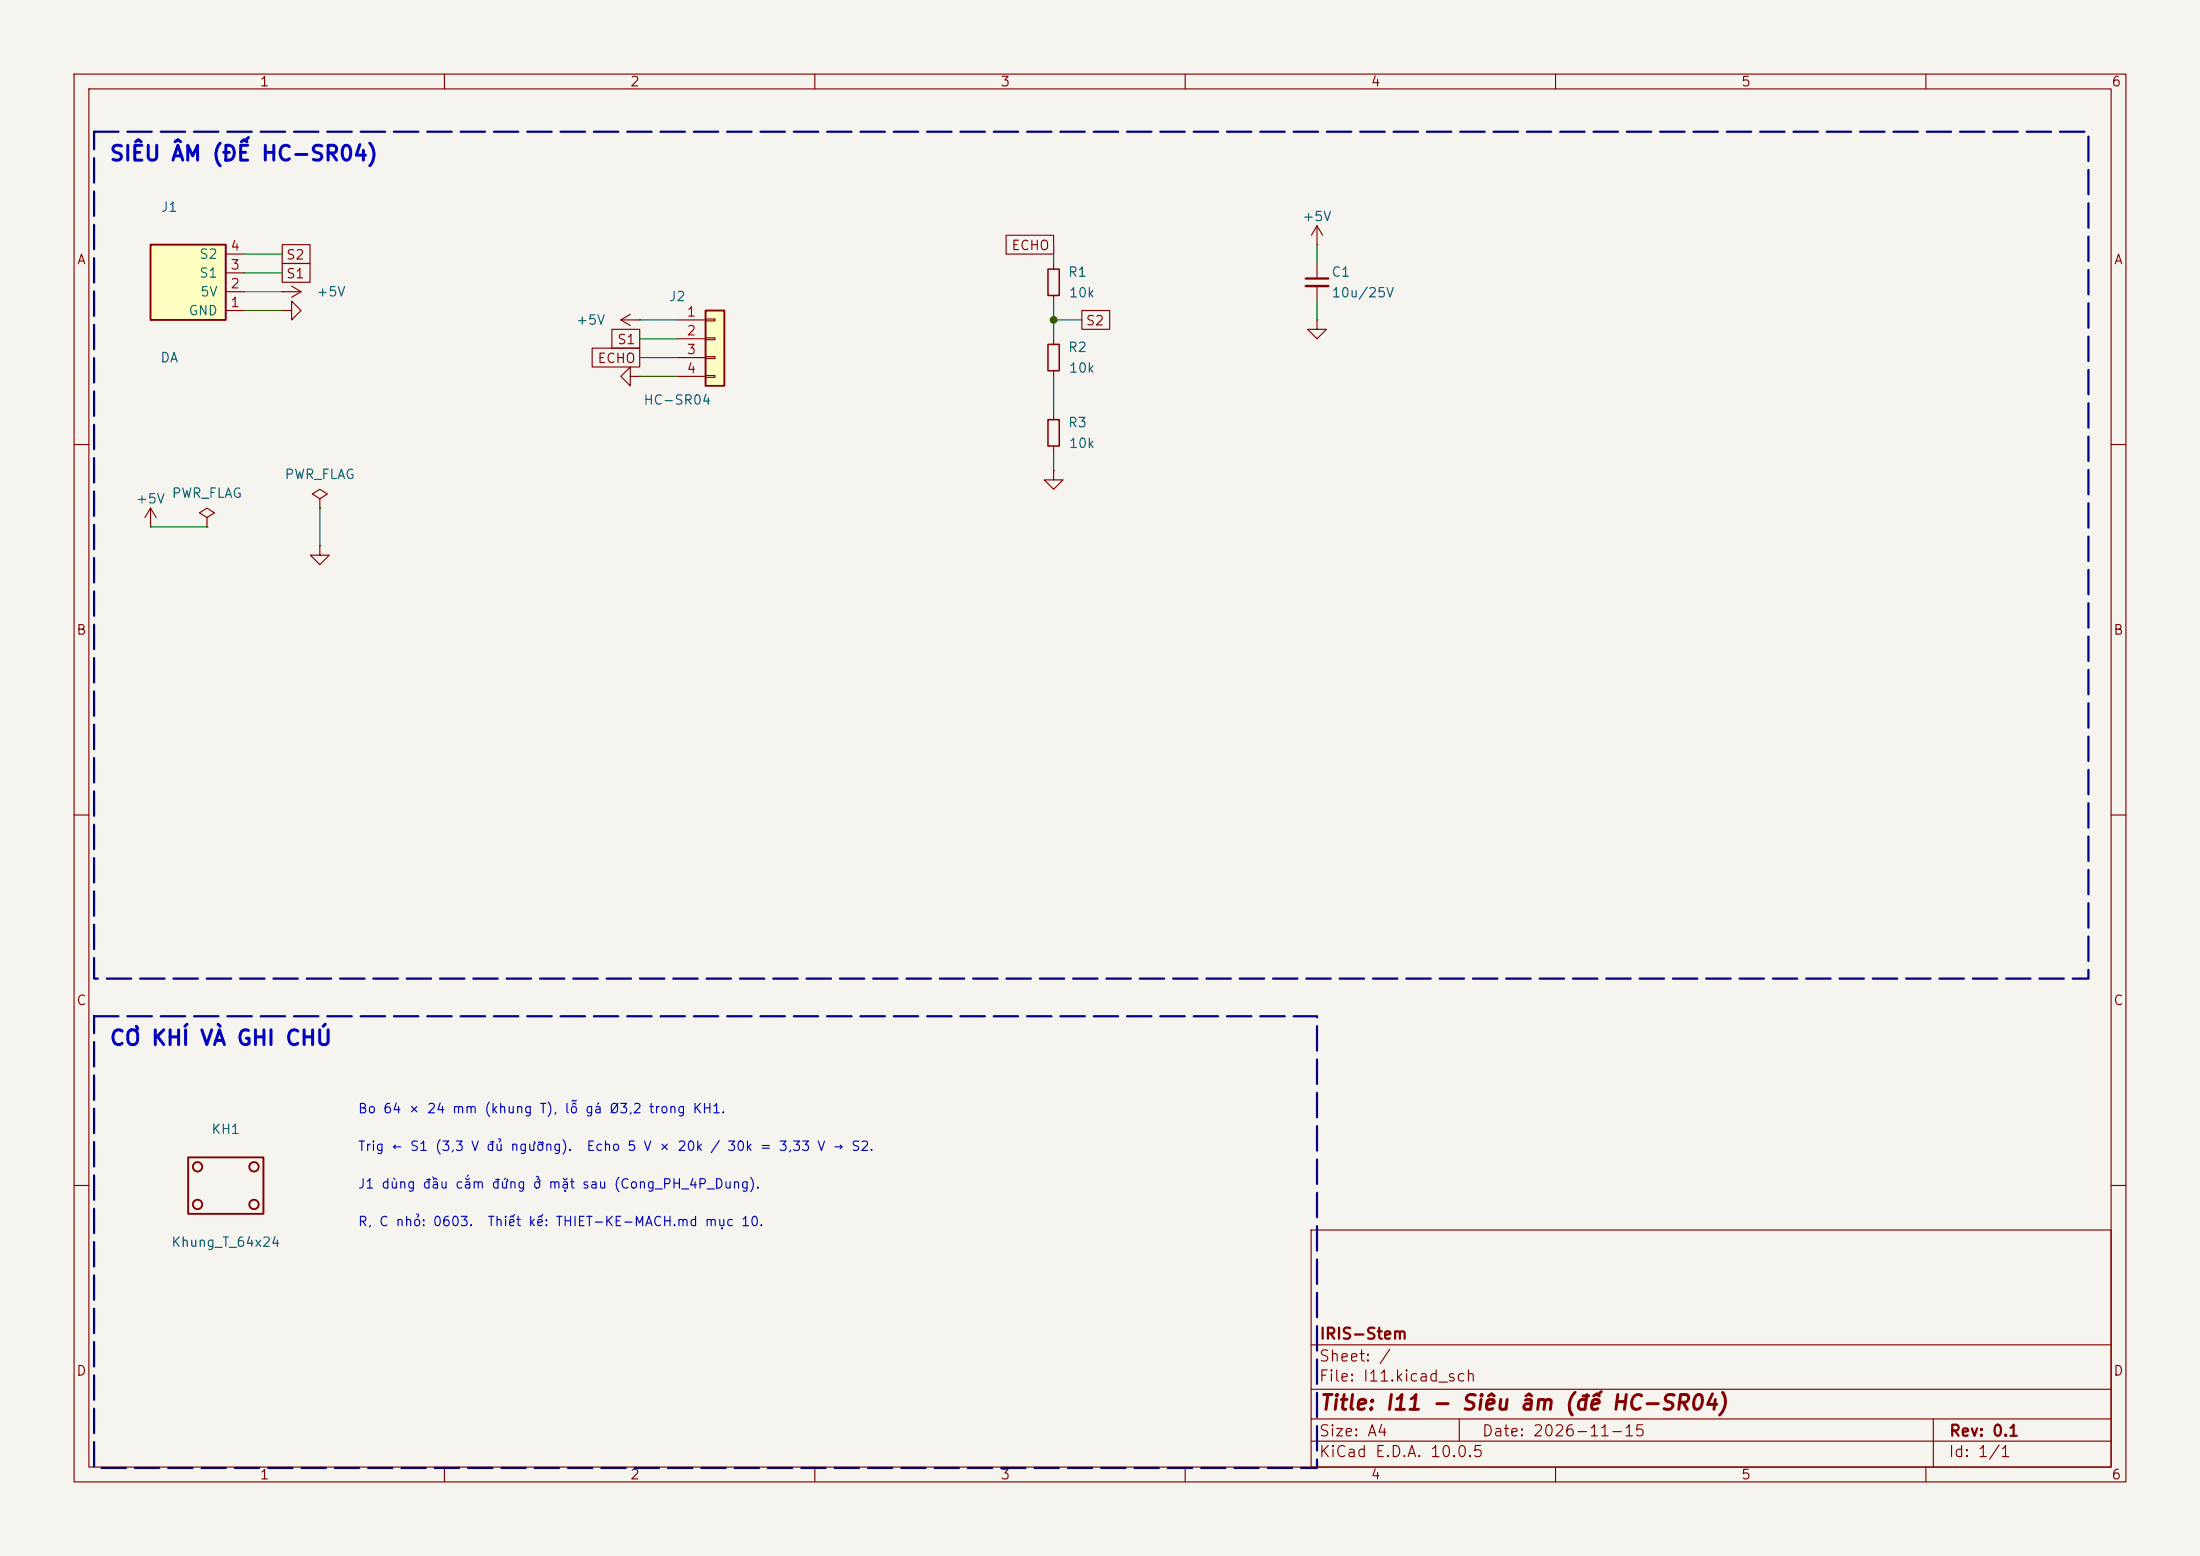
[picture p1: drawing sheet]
(kicad_sch (version 20260306) (generator "eeschema") (generator_version "10.0") (paper "A4")
(title_block (title "I11 - Siêu âm (đế HC-SR04)") (date "2026-11-15") (rev "0.1") (company "IRIS-Stem"))
(lib_symbols
(symbol "IRIS:Cong_DA"
  (pin_names
   (offset 1.016))
  (exclude_from_sim no)
  (in_bom yes)
  (on_board yes)
  (in_pos_files yes)
  (duplicate_pin_numbers_are_jumpers no)
  (property "Reference" "J" (at 0 6.35 0) (show_name no) (do_not_autoplace no) (effects (font (size 1.27 1.27))))
  (property "Value" "Cong_DA" (at 0 -6.35 0) (show_name no) (do_not_autoplace no) (effects (font (size 1.27 1.27))))
  (property "Footprint" "IRIS:Cong_PH_4P_Ngang" (at 0 0 0) (show_name no) (do_not_autoplace no) (hide yes) (effects (font (size 1.27 1.27))))
  (property "Datasheet" "" (at 0 0 0) (show_name no) (do_not_autoplace no) (hide yes) (effects (font (size 1.27 1.27))))
  (property "Description" "Cổng D/A 4 chân, JST PH2.0, đầu cắm màu trắng. Tín hiệu 3,3 V." (at 0 0 0) (show_name no) (do_not_autoplace no) (hide yes) (effects (font (size 1.27 1.27))))
  (symbol "Cong_DA_0_1"
   (rectangle (start -5.08 5.08) (end 5.08 -5.08) (stroke (width 0.254) (type default)) (fill (type background))))
  (symbol "Cong_DA_1_1"
   (pin passive line (at -7.62 3.81 0) (length 2.54) (name "GND" (effects (font (size 1.27 1.27)))) (number "1" (effects (font (size 1.27 1.27)))))
   (pin passive line (at -7.62 1.27 0) (length 2.54) (name "5V" (effects (font (size 1.27 1.27)))) (number "2" (effects (font (size 1.27 1.27)))))
   (pin passive line (at -7.62 -1.27 0) (length 2.54) (name "S1" (effects (font (size 1.27 1.27)))) (number "3" (effects (font (size 1.27 1.27)))))
   (pin passive line (at -7.62 -3.81 0) (length 2.54) (name "S2" (effects (font (size 1.27 1.27)))) (number "4" (effects (font (size 1.27 1.27))))))
  (embedded_fonts no))
(symbol "power:GND"
  (power global)
  (pin_numbers (hide yes))
  (pin_names
   (offset 0) (hide yes))
  (exclude_from_sim no)
  (in_bom yes)
  (on_board yes)
  (in_pos_files yes)
  (duplicate_pin_numbers_are_jumpers no)
  (property "Reference" "#PWR" (at 0 -6.35 0) (show_name no) (do_not_autoplace no) (hide yes) (effects (font (size 1.27 1.27))))
  (property "Value" "GND" (at 0 -3.81 0) (show_name no) (do_not_autoplace no) (effects (font (size 1.27 1.27))))
  (property "Footprint" "" (at 0 0 0) (show_name no) (do_not_autoplace no) (hide yes) (effects (font (size 1.27 1.27))))
  (property "Datasheet" "" (at 0 0 0) (show_name no) (do_not_autoplace no) (hide yes) (effects (font (size 1.27 1.27))))
  (property "Description" "Power symbol creates a global label with name \"GND\" , ground" (at 0 0 0) (show_name no) (do_not_autoplace no) (hide yes) (effects (font (size 1.27 1.27))))
  (symbol "GND_0_1"
   (polyline (pts (xy 0 0) (xy 0 -1.27) (xy 1.27 -1.27) (xy 0 -2.54) (xy -1.27 -1.27) (xy 0 -1.27)) (stroke (width 0) (type default)) (fill (type none))))
  (symbol "GND_1_1"
   (pin power_in line (at 0 0 270) (length 0) (name "" (effects (font (size 1.27 1.27)))) (number "1" (effects (font (size 1.27 1.27))))))
  (embedded_fonts no))
(symbol "power:+5V"
  (power global)
  (pin_numbers (hide yes))
  (pin_names
   (offset 0) (hide yes))
  (exclude_from_sim no)
  (in_bom yes)
  (on_board yes)
  (in_pos_files yes)
  (duplicate_pin_numbers_are_jumpers no)
  (property "Reference" "#PWR" (at 0 -3.81 0) (show_name no) (do_not_autoplace no) (hide yes) (effects (font (size 1.27 1.27))))
  (property "Value" "+5V" (at 0 3.556 0) (show_name no) (do_not_autoplace no) (effects (font (size 1.27 1.27))))
  (property "Footprint" "" (at 0 0 0) (show_name no) (do_not_autoplace no) (hide yes) (effects (font (size 1.27 1.27))))
  (property "Datasheet" "" (at 0 0 0) (show_name no) (do_not_autoplace no) (hide yes) (effects (font (size 1.27 1.27))))
  (property "Description" "Power symbol creates a global label with name \"+5V\"" (at 0 0 0) (show_name no) (do_not_autoplace no) (hide yes) (effects (font (size 1.27 1.27))))
  (symbol "+5V_0_1"
   (polyline (pts (xy -0.762 1.27) (xy 0 2.54)) (stroke (width 0) (type default)) (fill (type none)))
   (polyline (pts (xy 0 2.54) (xy 0.762 1.27)) (stroke (width 0) (type default)) (fill (type none)))
   (polyline (pts (xy 0 0) (xy 0 2.54)) (stroke (width 0) (type default)) (fill (type none))))
  (symbol "+5V_1_1"
   (pin power_in line (at 0 0 90) (length 0) (name "" (effects (font (size 1.27 1.27)))) (number "1" (effects (font (size 1.27 1.27))))))
  (embedded_fonts no))
(symbol "power:PWR_FLAG"
  (power global)
  (pin_numbers (hide yes))
  (pin_names
   (offset 0) (hide yes))
  (exclude_from_sim no)
  (in_bom yes)
  (on_board yes)
  (in_pos_files yes)
  (duplicate_pin_numbers_are_jumpers no)
  (property "Reference" "#FLG" (at 0 1.905 0) (show_name no) (do_not_autoplace no) (hide yes) (effects (font (size 1.27 1.27))))
  (property "Value" "PWR_FLAG" (at 0 3.81 0) (show_name no) (do_not_autoplace no) (effects (font (size 1.27 1.27))))
  (property "Footprint" "" (at 0 0 0) (show_name no) (do_not_autoplace no) (hide yes) (effects (font (size 1.27 1.27))))
  (property "Datasheet" "" (at 0 0 0) (show_name no) (do_not_autoplace no) (hide yes) (effects (font (size 1.27 1.27))))
  (property "Description" "Special symbol for telling ERC where power comes from" (at 0 0 0) (show_name no) (do_not_autoplace no) (hide yes) (effects (font (size 1.27 1.27))))
  (symbol "PWR_FLAG_0_0"
   (pin power_out line (at 0 0 90) (length 0) (name "" (effects (font (size 1.27 1.27)))) (number "1" (effects (font (size 1.27 1.27))))))
  (symbol "PWR_FLAG_0_1"
   (polyline (pts (xy 0 0) (xy 0 1.27) (xy -1.016 1.905) (xy 0 2.54) (xy 1.016 1.905) (xy 0 1.27)) (stroke (width 0) (type default)) (fill (type none))))
  (embedded_fonts no))
(symbol "Connector_Generic:Conn_01x04"
  (pin_names
   (offset 1.016) (hide yes))
  (exclude_from_sim no)
  (in_bom yes)
  (on_board yes)
  (in_pos_files yes)
  (duplicate_pin_numbers_are_jumpers no)
  (property "Reference" "J" (at 0 5.08 0) (show_name no) (do_not_autoplace no) (effects (font (size 1.27 1.27))))
  (property "Value" "Conn_01x04" (at 0 -7.62 0) (show_name no) (do_not_autoplace no) (effects (font (size 1.27 1.27))))
  (property "Footprint" "" (at 0 0 0) (show_name no) (do_not_autoplace no) (hide yes) (effects (font (size 1.27 1.27))))
  (property "Datasheet" "" (at 0 0 0) (show_name no) (do_not_autoplace no) (hide yes) (effects (font (size 1.27 1.27))))
  (property "Description" "Generic connector, single row, 01x04, script generated (kicad-library-utils/schlib/autogen/connector/)" (at 0 0 0) (show_name no) (do_not_autoplace no) (hide yes) (effects (font (size 1.27 1.27))))
  (symbol "Conn_01x04_1_1"
   (rectangle (start -1.27 3.81) (end 1.27 -6.35) (stroke (width 0.254) (type default)) (fill (type background)))
   (rectangle (start -1.27 2.667) (end 0 2.413) (stroke (width 0.1524) (type default)) (fill (type none)))
   (rectangle (start -1.27 0.127) (end 0 -0.127) (stroke (width 0.1524) (type default)) (fill (type none)))
   (rectangle (start -1.27 -2.413) (end 0 -2.667) (stroke (width 0.1524) (type default)) (fill (type none)))
   (rectangle (start -1.27 -4.953) (end 0 -5.207) (stroke (width 0.1524) (type default)) (fill (type none)))
   (pin passive line (at -5.08 2.54 0) (length 3.81) (name "Pin_1" (effects (font (size 1.27 1.27)))) (number "1" (effects (font (size 1.27 1.27)))))
   (pin passive line (at -5.08 0 0) (length 3.81) (name "Pin_2" (effects (font (size 1.27 1.27)))) (number "2" (effects (font (size 1.27 1.27)))))
   (pin passive line (at -5.08 -2.54 0) (length 3.81) (name "Pin_3" (effects (font (size 1.27 1.27)))) (number "3" (effects (font (size 1.27 1.27)))))
   (pin passive line (at -5.08 -5.08 0) (length 3.81) (name "Pin_4" (effects (font (size 1.27 1.27)))) (number "4" (effects (font (size 1.27 1.27))))))
  (embedded_fonts no))
(symbol "Device:R_Small"
  (pin_numbers (hide yes))
  (pin_names
   (offset 0.254) (hide yes))
  (exclude_from_sim no)
  (in_bom yes)
  (on_board yes)
  (in_pos_files yes)
  (duplicate_pin_numbers_are_jumpers no)
  (property "Reference" "R" (at 0 0 90) (show_name no) (do_not_autoplace no) (effects (font (size 1.016 1.016))))
  (property "Value" "R_Small" (at 1.778 0 90) (show_name no) (do_not_autoplace no) (effects (font (size 1.27 1.27))))
  (property "Footprint" "" (at 0 0 0) (show_name no) (do_not_autoplace no) (hide yes) (effects (font (size 1.27 1.27))))
  (property "Datasheet" "" (at 0 0 0) (show_name no) (do_not_autoplace no) (hide yes) (effects (font (size 1.27 1.27))))
  (property "Description" "Resistor, small symbol" (at 0 0 0) (show_name no) (do_not_autoplace no) (hide yes) (effects (font (size 1.27 1.27))))
  (symbol "R_Small_0_1"
   (rectangle (start -0.762 1.778) (end 0.762 -1.778) (stroke (width 0.2032) (type default)) (fill (type none))))
  (symbol "R_Small_1_1"
   (pin passive line (at 0 2.54 270) (length 0.762) (name "" (effects (font (size 1.27 1.27)))) (number "1" (effects (font (size 1.27 1.27)))))
   (pin passive line (at 0 -2.54 90) (length 0.762) (name "" (effects (font (size 1.27 1.27)))) (number "2" (effects (font (size 1.27 1.27))))))
  (embedded_fonts no))
(symbol "Device:C_Small"
  (pin_numbers (hide yes))
  (pin_names
   (offset 0.254) (hide yes))
  (exclude_from_sim no)
  (in_bom yes)
  (on_board yes)
  (in_pos_files yes)
  (duplicate_pin_numbers_are_jumpers no)
  (property "Reference" "C" (at 0.254 1.778 0) (show_name no) (do_not_autoplace no) (effects (font (size 1.27 1.27)) (justify left)))
  (property "Value" "C_Small" (at 0.254 -2.032 0) (show_name no) (do_not_autoplace no) (effects (font (size 1.27 1.27)) (justify left)))
  (property "Footprint" "" (at 0 0 0) (show_name no) (do_not_autoplace no) (hide yes) (effects (font (size 1.27 1.27))))
  (property "Datasheet" "" (at 0 0 0) (show_name no) (do_not_autoplace no) (hide yes) (effects (font (size 1.27 1.27))))
  (property "Description" "Unpolarized capacitor, small symbol" (at 0 0 0) (show_name no) (do_not_autoplace no) (hide yes) (effects (font (size 1.27 1.27))))
  (symbol "C_Small_0_1"
   (polyline (pts (xy -1.524 0.508) (xy 1.524 0.508)) (stroke (width 0.3048) (type default)) (fill (type none)))
   (polyline (pts (xy -1.524 -0.508) (xy 1.524 -0.508)) (stroke (width 0.3302) (type default)) (fill (type none))))
  (symbol "C_Small_1_1"
   (pin passive line (at 0 2.54 270) (length 2.032) (name "" (effects (font (size 1.27 1.27)))) (number "1" (effects (font (size 1.27 1.27)))))
   (pin passive line (at 0 -2.54 90) (length 2.032) (name "" (effects (font (size 1.27 1.27)))) (number "2" (effects (font (size 1.27 1.27))))))
  (embedded_fonts no))
(symbol "IRIS:Khung_T_64x24"
  (pin_names
   (offset 1.016))
  (exclude_from_sim yes)
  (in_bom no)
  (on_board yes)
  (in_pos_files yes)
  (duplicate_pin_numbers_are_jumpers no)
  (property "Reference" "KH" (at 0 5.08 0) (show_name no) (do_not_autoplace no) (effects (font (size 1.27 1.27))))
  (property "Value" "Khung_T_64x24" (at 0 -5.08 0) (show_name no) (do_not_autoplace no) (effects (font (size 1.27 1.27))))
  (property "Footprint" "IRIS:Khung_T_64x24" (at 0 0 0) (show_name no) (do_not_autoplace no) (hide yes) (effects (font (size 1.27 1.27))))
  (property "Datasheet" "" (at 0 0 0) (show_name no) (do_not_autoplace no) (hide yes) (effects (font (size 1.27 1.27))))
  (property "Description" "Khung bo cỡ T, 64 x 24 mm: đường cắt và lỗ gá. Dùng cho: I11 O2" (at 0 0 0) (show_name no) (do_not_autoplace no) (hide yes) (effects (font (size 1.27 1.27))))
  (symbol "Khung_T_64x24_0_1"
   (rectangle (start -5.08 3.81) (end 5.08 -3.81) (stroke (width 0.254) (type default)) (fill (type none)))
   (circle (center -3.81 2.54) (radius 0.635) (stroke (width 0.254) (type default)) (fill (type none)))
   (circle (center -3.81 -2.54) (radius 0.635) (stroke (width 0.254) (type default)) (fill (type none)))
   (circle (center 3.81 2.54) (radius 0.635) (stroke (width 0.254) (type default)) (fill (type none)))
   (circle (center 3.81 -2.54) (radius 0.635) (stroke (width 0.254) (type default)) (fill (type none))))
  (embedded_fonts no)))
(junction (at 142.24 43.18) (diameter 0) (color 0 0 0 0))
(wire (pts (xy 33.02 41.91) (xy 38.1 41.91)) (stroke (width 0) (type default)))
(wire (pts (xy 33.02 39.37) (xy 38.1 39.37)) (stroke (width 0) (type default)))
(wire (pts (xy 33.02 36.83) (xy 38.1 36.83)) (stroke (width 0) (type default)))
(wire (pts (xy 33.02 34.29) (xy 38.1 34.29)) (stroke (width 0) (type default)))
(wire (pts (xy 20.32 71.12) (xy 27.94 71.12)) (stroke (width 0) (type default)))
(wire (pts (xy 43.18 68.58) (xy 43.18 73.66)) (stroke (width 0) (type default)))
(wire (pts (xy 86.36 43.18) (xy 91.44 43.18)) (stroke (width 0) (type default)))
(wire (pts (xy 86.36 45.72) (xy 91.44 45.72)) (stroke (width 0) (type default)))
(wire (pts (xy 86.36 48.26) (xy 91.44 48.26)) (stroke (width 0) (type default)))
(wire (pts (xy 86.36 50.8) (xy 91.44 50.8)) (stroke (width 0) (type default)))
(wire (pts (xy 142.24 33.02) (xy 142.24 35.56)) (stroke (width 0) (type default)))
(wire (pts (xy 142.24 40.64) (xy 142.24 43.18)) (stroke (width 0) (type default)))
(wire (pts (xy 142.24 43.18) (xy 146.05 43.18)) (stroke (width 0) (type default)))
(wire (pts (xy 142.24 43.18) (xy 142.24 45.72)) (stroke (width 0) (type default)))
(wire (pts (xy 142.24 50.8) (xy 142.24 53.34)) (stroke (width 0) (type default)))
(wire (pts (xy 142.24 53.34) (xy 142.24 55.88)) (stroke (width 0) (type default)))
(wire (pts (xy 142.24 60.96) (xy 142.24 63.5)) (stroke (width 0) (type default)))
(wire (pts (xy 177.8 33.02) (xy 177.8 35.56)) (stroke (width 0) (type default)))
(wire (pts (xy 177.8 40.64) (xy 177.8 43.18)) (stroke (width 0) (type default)))
(rectangle (start 12.7 17.78) (end 281.94 132.08) (stroke (width 0.3) (type dash) (color 0 0 132 1)) (fill (type none)))
(text "SIÊU ÂM (ĐẾ HC-SR04)" (exclude_from_sim no) (at 14.605 20.955 0) (effects (font (size 2.0 2.0) (bold yes)) (justify left)))
(global_label "S1" (shape passive) (at 38.1 36.83 0) (fields_autoplaced yes) (effects (font (size 1.27 1.27)) (justify left)) (property "Intersheetrefs" "${INTERSHEET_REFS}" (at 38.1 36.83 0) (hide yes) (effects (font (size 1.27 1.27)) (justify left))))
(global_label "S2" (shape passive) (at 38.1 34.29 0) (fields_autoplaced yes) (effects (font (size 1.27 1.27)) (justify left)) (property "Intersheetrefs" "${INTERSHEET_REFS}" (at 38.1 34.29 0) (hide yes) (effects (font (size 1.27 1.27)) (justify left))))
(global_label "S1" (shape passive) (at 86.36 45.72 180) (fields_autoplaced yes) (effects (font (size 1.27 1.27)) (justify right)) (property "Intersheetrefs" "${INTERSHEET_REFS}" (at 86.36 45.72 0) (hide yes) (effects (font (size 1.27 1.27)) (justify right))))
(global_label "ECHO" (shape passive) (at 86.36 48.26 180) (fields_autoplaced yes) (effects (font (size 1.27 1.27)) (justify right)) (property "Intersheetrefs" "${INTERSHEET_REFS}" (at 86.36 48.26 0) (hide yes) (effects (font (size 1.27 1.27)) (justify right))))
(global_label "ECHO" (shape passive) (at 142.24 33.02 180) (fields_autoplaced yes) (effects (font (size 1.27 1.27)) (justify right)) (property "Intersheetrefs" "${INTERSHEET_REFS}" (at 142.24 33.02 0) (hide yes) (effects (font (size 1.27 1.27)) (justify right))))
(global_label "S2" (shape passive) (at 146.05 43.18 0) (fields_autoplaced yes) (effects (font (size 1.27 1.27)) (justify left)) (property "Intersheetrefs" "${INTERSHEET_REFS}" (at 146.05 43.18 0) (hide yes) (effects (font (size 1.27 1.27)) (justify left))))
(rectangle (start 12.7 137.16) (end 177.8 198.12) (stroke (width 0.3) (type dash) (color 0 0 132 1)) (fill (type none)))
(text "CƠ KHÍ VÀ GHI CHÚ" (exclude_from_sim no) (at 14.605 140.335 0) (effects (font (size 2.0 2.0) (bold yes)) (justify left)))
(text "Bo 64 × 24 mm (khung T), lỗ gá Ø3,2 trong KH1." (exclude_from_sim no) (at 48.26 149.86 0) (effects (font (size 1.27 1.27)) (justify left)))
(text "Trig ← S1 (3,3 V đủ ngưỡng).  Echo 5 V × 20k / 30k = 3,33 V → S2." (exclude_from_sim no) (at 48.26 154.94 0) (effects (font (size 1.27 1.27)) (justify left)))
(text "J1 dùng đầu cắm đứng ở mặt sau (Cong_PH_4P_Dung)." (exclude_from_sim no) (at 48.26 160.02 0) (effects (font (size 1.27 1.27)) (justify left)))
(text "R, C nhỏ: 0603.  Thiết kế: THIET-KE-MACH.md mục 10." (exclude_from_sim no) (at 48.26 165.1 0) (effects (font (size 1.27 1.27)) (justify left)))
(symbol (lib_id "IRIS:Cong_DA") (at 25.4 38.1 180) (unit 1) (body_style 1) (exclude_from_sim no) (in_bom yes) (on_board yes) (in_pos_files yes) (dnp no)
(property "Reference" "J1" (at 22.86 27.94 0) (effects (font (size 1.27 1.27))))
(property "Value" "DA" (at 22.86 48.26 0) (effects (font (size 1.27 1.27))))
(property "Footprint" "IRIS:Cong_PH_4P_Dung" (at 25.4 38.1 0) (hide yes) (effects (font (size 1.27 1.27))))
(property "Datasheet" "" (at 25.4 38.1 0) (hide yes) (effects (font (size 1.27 1.27))))
(property "Description" "" (at 25.4 38.1 0) (hide yes) (effects (font (size 1.27 1.27))))
(pin "1")
(pin "2")
(pin "3")
(pin "4"))
(symbol (lib_id "power:GND") (at 38.1 41.91 90) (unit 1) (body_style 1) (exclude_from_sim no) (in_bom no) (on_board no) (in_pos_files yes) (dnp no)
(property "Reference" "#PWR001" (at 38.1 38.735 90) (hide yes) (effects (font (size 1.27 1.27))))
(property "Value" "GND" (at 44.704 41.91 90) (hide yes) (effects (font (size 1.27 1.27))))
(property "Footprint" "" (at 38.1 41.91 90) (hide yes) (effects (font (size 1.27 1.27))))
(property "Datasheet" "" (at 38.1 41.91 90) (hide yes) (effects (font (size 1.27 1.27))))
(property "Description" "" (at 38.1 41.91 90) (hide yes) (effects (font (size 1.27 1.27))))
(pin "1"))
(symbol (lib_id "power:+5V") (at 38.1 39.37 270) (unit 1) (body_style 1) (exclude_from_sim no) (in_bom no) (on_board no) (in_pos_files yes) (dnp no)
(property "Reference" "#PWR002" (at 38.1 36.195 90) (hide yes) (effects (font (size 1.27 1.27))))
(property "Value" "+5V" (at 44.704 39.37 90) (effects (font (size 1.27 1.27))))
(property "Footprint" "" (at 38.1 39.37 90) (hide yes) (effects (font (size 1.27 1.27))))
(property "Datasheet" "" (at 38.1 39.37 90) (hide yes) (effects (font (size 1.27 1.27))))
(property "Description" "" (at 38.1 39.37 90) (hide yes) (effects (font (size 1.27 1.27))))
(pin "1"))
(symbol (lib_id "power:+5V") (at 20.32 71.12 0) (unit 1) (body_style 1) (exclude_from_sim no) (in_bom no) (on_board no) (in_pos_files yes) (dnp no)
(property "Reference" "#PWR003" (at 20.32 67.945 0) (hide yes) (effects (font (size 1.27 1.27))))
(property "Value" "+5V" (at 20.32 67.31 0) (effects (font (size 1.27 1.27))))
(property "Footprint" "" (at 20.32 71.12 0) (hide yes) (effects (font (size 1.27 1.27))))
(property "Datasheet" "" (at 20.32 71.12 0) (hide yes) (effects (font (size 1.27 1.27))))
(property "Description" "" (at 20.32 71.12 0) (hide yes) (effects (font (size 1.27 1.27))))
(pin "1"))
(symbol (lib_id "power:PWR_FLAG") (at 27.94 71.12 0) (unit 1) (body_style 1) (exclude_from_sim no) (in_bom no) (on_board no) (in_pos_files yes) (dnp no)
(property "Reference" "#FLG01" (at 27.94 67.945 0) (hide yes) (effects (font (size 1.27 1.27))))
(property "Value" "PWR_FLAG" (at 27.94 66.548 0) (effects (font (size 1.27 1.27))))
(property "Footprint" "" (at 27.94 71.12 0) (hide yes) (effects (font (size 1.27 1.27))))
(property "Datasheet" "" (at 27.94 71.12 0) (hide yes) (effects (font (size 1.27 1.27))))
(property "Description" "" (at 27.94 71.12 0) (hide yes) (effects (font (size 1.27 1.27))))
(pin "1"))
(symbol (lib_id "power:GND") (at 43.18 73.66 0) (unit 1) (body_style 1) (exclude_from_sim no) (in_bom no) (on_board no) (in_pos_files yes) (dnp no)
(property "Reference" "#PWR004" (at 43.18 70.485 0) (hide yes) (effects (font (size 1.27 1.27))))
(property "Value" "GND" (at 43.18 77.47 0) (hide yes) (effects (font (size 1.27 1.27))))
(property "Footprint" "" (at 43.18 73.66 0) (hide yes) (effects (font (size 1.27 1.27))))
(property "Datasheet" "" (at 43.18 73.66 0) (hide yes) (effects (font (size 1.27 1.27))))
(property "Description" "" (at 43.18 73.66 0) (hide yes) (effects (font (size 1.27 1.27))))
(pin "1"))
(symbol (lib_id "power:PWR_FLAG") (at 43.18 68.58 0) (unit 1) (body_style 1) (exclude_from_sim no) (in_bom no) (on_board no) (in_pos_files yes) (dnp no)
(property "Reference" "#FLG02" (at 43.18 65.405 0) (hide yes) (effects (font (size 1.27 1.27))))
(property "Value" "PWR_FLAG" (at 43.18 64.008 0) (effects (font (size 1.27 1.27))))
(property "Footprint" "" (at 43.18 68.58 0) (hide yes) (effects (font (size 1.27 1.27))))
(property "Datasheet" "" (at 43.18 68.58 0) (hide yes) (effects (font (size 1.27 1.27))))
(property "Description" "" (at 43.18 68.58 0) (hide yes) (effects (font (size 1.27 1.27))))
(pin "1"))
(symbol (lib_id "Connector_Generic:Conn_01x04") (at 96.52 45.72 0) (unit 1) (body_style 1) (exclude_from_sim no) (in_bom yes) (on_board yes) (in_pos_files yes) (dnp no)
(property "Reference" "J2" (at 91.44 40.005 0) (effects (font (size 1.27 1.27))))
(property "Value" "HC-SR04" (at 91.44 53.975 0) (effects (font (size 1.27 1.27))))
(property "Footprint" "Connector_PinSocket_2.54mm:PinSocket_1x04_P2.54mm_Vertical" (at 96.52 45.72 0) (hide yes) (effects (font (size 1.27 1.27))))
(property "Datasheet" "" (at 96.52 45.72 0) (hide yes) (effects (font (size 1.27 1.27))))
(property "Description" "" (at 96.52 45.72 0) (hide yes) (effects (font (size 1.27 1.27))))
(pin "1")
(pin "2")
(pin "3")
(pin "4"))
(symbol (lib_id "power:+5V") (at 86.36 43.18 90) (unit 1) (body_style 1) (exclude_from_sim no) (in_bom no) (on_board no) (in_pos_files yes) (dnp no)
(property "Reference" "#PWR005" (at 86.36 40.005 90) (hide yes) (effects (font (size 1.27 1.27))))
(property "Value" "+5V" (at 79.756 43.18 90) (effects (font (size 1.27 1.27))))
(property "Footprint" "" (at 86.36 43.18 90) (hide yes) (effects (font (size 1.27 1.27))))
(property "Datasheet" "" (at 86.36 43.18 90) (hide yes) (effects (font (size 1.27 1.27))))
(property "Description" "" (at 86.36 43.18 90) (hide yes) (effects (font (size 1.27 1.27))))
(pin "1"))
(symbol (lib_id "power:GND") (at 86.36 50.8 270) (unit 1) (body_style 1) (exclude_from_sim no) (in_bom no) (on_board no) (in_pos_files yes) (dnp no)
(property "Reference" "#PWR006" (at 86.36 47.625 90) (hide yes) (effects (font (size 1.27 1.27))))
(property "Value" "GND" (at 79.756 50.8 90) (hide yes) (effects (font (size 1.27 1.27))))
(property "Footprint" "" (at 86.36 50.8 90) (hide yes) (effects (font (size 1.27 1.27))))
(property "Datasheet" "" (at 86.36 50.8 90) (hide yes) (effects (font (size 1.27 1.27))))
(property "Description" "" (at 86.36 50.8 90) (hide yes) (effects (font (size 1.27 1.27))))
(pin "1"))
(symbol (lib_id "Device:R_Small") (at 142.24 38.1 0) (unit 1) (body_style 1) (exclude_from_sim no) (in_bom yes) (on_board yes) (in_pos_files yes) (dnp no)
(property "Reference" "R1" (at 145.4658 36.703 0) (effects (font (size 1.27 1.27))))
(property "Value" "10k" (at 146.0627 39.497 0) (effects (font (size 1.27 1.27))))
(property "Footprint" "Resistor_SMD:R_0603_1608Metric" (at 142.24 38.1 0) (hide yes) (effects (font (size 1.27 1.27))))
(property "Datasheet" "" (at 142.24 38.1 0) (hide yes) (effects (font (size 1.27 1.27))))
(property "Description" "" (at 142.24 38.1 0) (hide yes) (effects (font (size 1.27 1.27))))
(pin "1")
(pin "2"))
(symbol (lib_id "Device:R_Small") (at 142.24 48.26 0) (unit 1) (body_style 1) (exclude_from_sim no) (in_bom yes) (on_board yes) (in_pos_files yes) (dnp no)
(property "Reference" "R2" (at 145.4658 46.863 0) (effects (font (size 1.27 1.27))))
(property "Value" "10k" (at 146.0627 49.657 0) (effects (font (size 1.27 1.27))))
(property "Footprint" "Resistor_SMD:R_0603_1608Metric" (at 142.24 48.26 0) (hide yes) (effects (font (size 1.27 1.27))))
(property "Datasheet" "" (at 142.24 48.26 0) (hide yes) (effects (font (size 1.27 1.27))))
(property "Description" "" (at 142.24 48.26 0) (hide yes) (effects (font (size 1.27 1.27))))
(pin "1")
(pin "2"))
(symbol (lib_id "Device:R_Small") (at 142.24 58.42 0) (unit 1) (body_style 1) (exclude_from_sim no) (in_bom yes) (on_board yes) (in_pos_files yes) (dnp no)
(property "Reference" "R3" (at 145.4658 57.023 0) (effects (font (size 1.27 1.27))))
(property "Value" "10k" (at 146.0627 59.817 0) (effects (font (size 1.27 1.27))))
(property "Footprint" "Resistor_SMD:R_0603_1608Metric" (at 142.24 58.42 0) (hide yes) (effects (font (size 1.27 1.27))))
(property "Datasheet" "" (at 142.24 58.42 0) (hide yes) (effects (font (size 1.27 1.27))))
(property "Description" "" (at 142.24 58.42 0) (hide yes) (effects (font (size 1.27 1.27))))
(pin "1")
(pin "2"))
(symbol (lib_id "power:GND") (at 142.24 63.5 0) (unit 1) (body_style 1) (exclude_from_sim no) (in_bom no) (on_board no) (in_pos_files yes) (dnp no)
(property "Reference" "#PWR007" (at 142.24 60.325 0) (hide yes) (effects (font (size 1.27 1.27))))
(property "Value" "GND" (at 142.24 67.31 0) (hide yes) (effects (font (size 1.27 1.27))))
(property "Footprint" "" (at 142.24 63.5 0) (hide yes) (effects (font (size 1.27 1.27))))
(property "Datasheet" "" (at 142.24 63.5 0) (hide yes) (effects (font (size 1.27 1.27))))
(property "Description" "" (at 142.24 63.5 0) (hide yes) (effects (font (size 1.27 1.27))))
(pin "1"))
(symbol (lib_id "power:+5V") (at 177.8 33.02 0) (unit 1) (body_style 1) (exclude_from_sim no) (in_bom no) (on_board no) (in_pos_files yes) (dnp no)
(property "Reference" "#PWR008" (at 177.8 29.845 0) (hide yes) (effects (font (size 1.27 1.27))))
(property "Value" "+5V" (at 177.8 29.21 0) (effects (font (size 1.27 1.27))))
(property "Footprint" "" (at 177.8 33.02 0) (hide yes) (effects (font (size 1.27 1.27))))
(property "Datasheet" "" (at 177.8 33.02 0) (hide yes) (effects (font (size 1.27 1.27))))
(property "Description" "" (at 177.8 33.02 0) (hide yes) (effects (font (size 1.27 1.27))))
(pin "1"))
(symbol (lib_id "Device:C_Small") (at 177.8 38.1 0) (unit 1) (body_style 1) (exclude_from_sim no) (in_bom yes) (on_board yes) (in_pos_files yes) (dnp no)
(property "Reference" "C1" (at 181.0258 36.703 0) (effects (font (size 1.27 1.27))))
(property "Value" "10u/25V" (at 184.0103 39.497 0) (effects (font (size 1.27 1.27))))
(property "Footprint" "Capacitor_SMD:C_0805_2012Metric" (at 177.8 38.1 0) (hide yes) (effects (font (size 1.27 1.27))))
(property "Datasheet" "" (at 177.8 38.1 0) (hide yes) (effects (font (size 1.27 1.27))))
(property "Description" "" (at 177.8 38.1 0) (hide yes) (effects (font (size 1.27 1.27))))
(pin "1")
(pin "2"))
(symbol (lib_id "power:GND") (at 177.8 43.18 0) (unit 1) (body_style 1) (exclude_from_sim no) (in_bom no) (on_board no) (in_pos_files yes) (dnp no)
(property "Reference" "#PWR009" (at 177.8 40.005 0) (hide yes) (effects (font (size 1.27 1.27))))
(property "Value" "GND" (at 177.8 46.99 0) (hide yes) (effects (font (size 1.27 1.27))))
(property "Footprint" "" (at 177.8 43.18 0) (hide yes) (effects (font (size 1.27 1.27))))
(property "Datasheet" "" (at 177.8 43.18 0) (hide yes) (effects (font (size 1.27 1.27))))
(property "Description" "" (at 177.8 43.18 0) (hide yes) (effects (font (size 1.27 1.27))))
(pin "1"))
(symbol (lib_id "IRIS:Khung_T_64x24") (at 30.48 160.02 0) (unit 1) (body_style 1) (exclude_from_sim no) (in_bom no) (on_board yes) (in_pos_files yes) (dnp no)
(property "Reference" "KH1" (at 30.48 152.4 0) (effects (font (size 1.27 1.27))))
(property "Value" "Khung_T_64x24" (at 30.48 167.64 0) (effects (font (size 1.27 1.27))))
(property "Footprint" "IRIS:Khung_T_64x24" (at 30.48 160.02 0) (hide yes) (effects (font (size 1.27 1.27))))
(property "Datasheet" "" (at 30.48 160.02 0) (hide yes) (effects (font (size 1.27 1.27))))
(property "Description" "" (at 30.48 160.02 0) (hide yes) (effects (font (size 1.27 1.27)))))
(sheet_instances (path "" (page "1")))
(embedded_fonts no))
